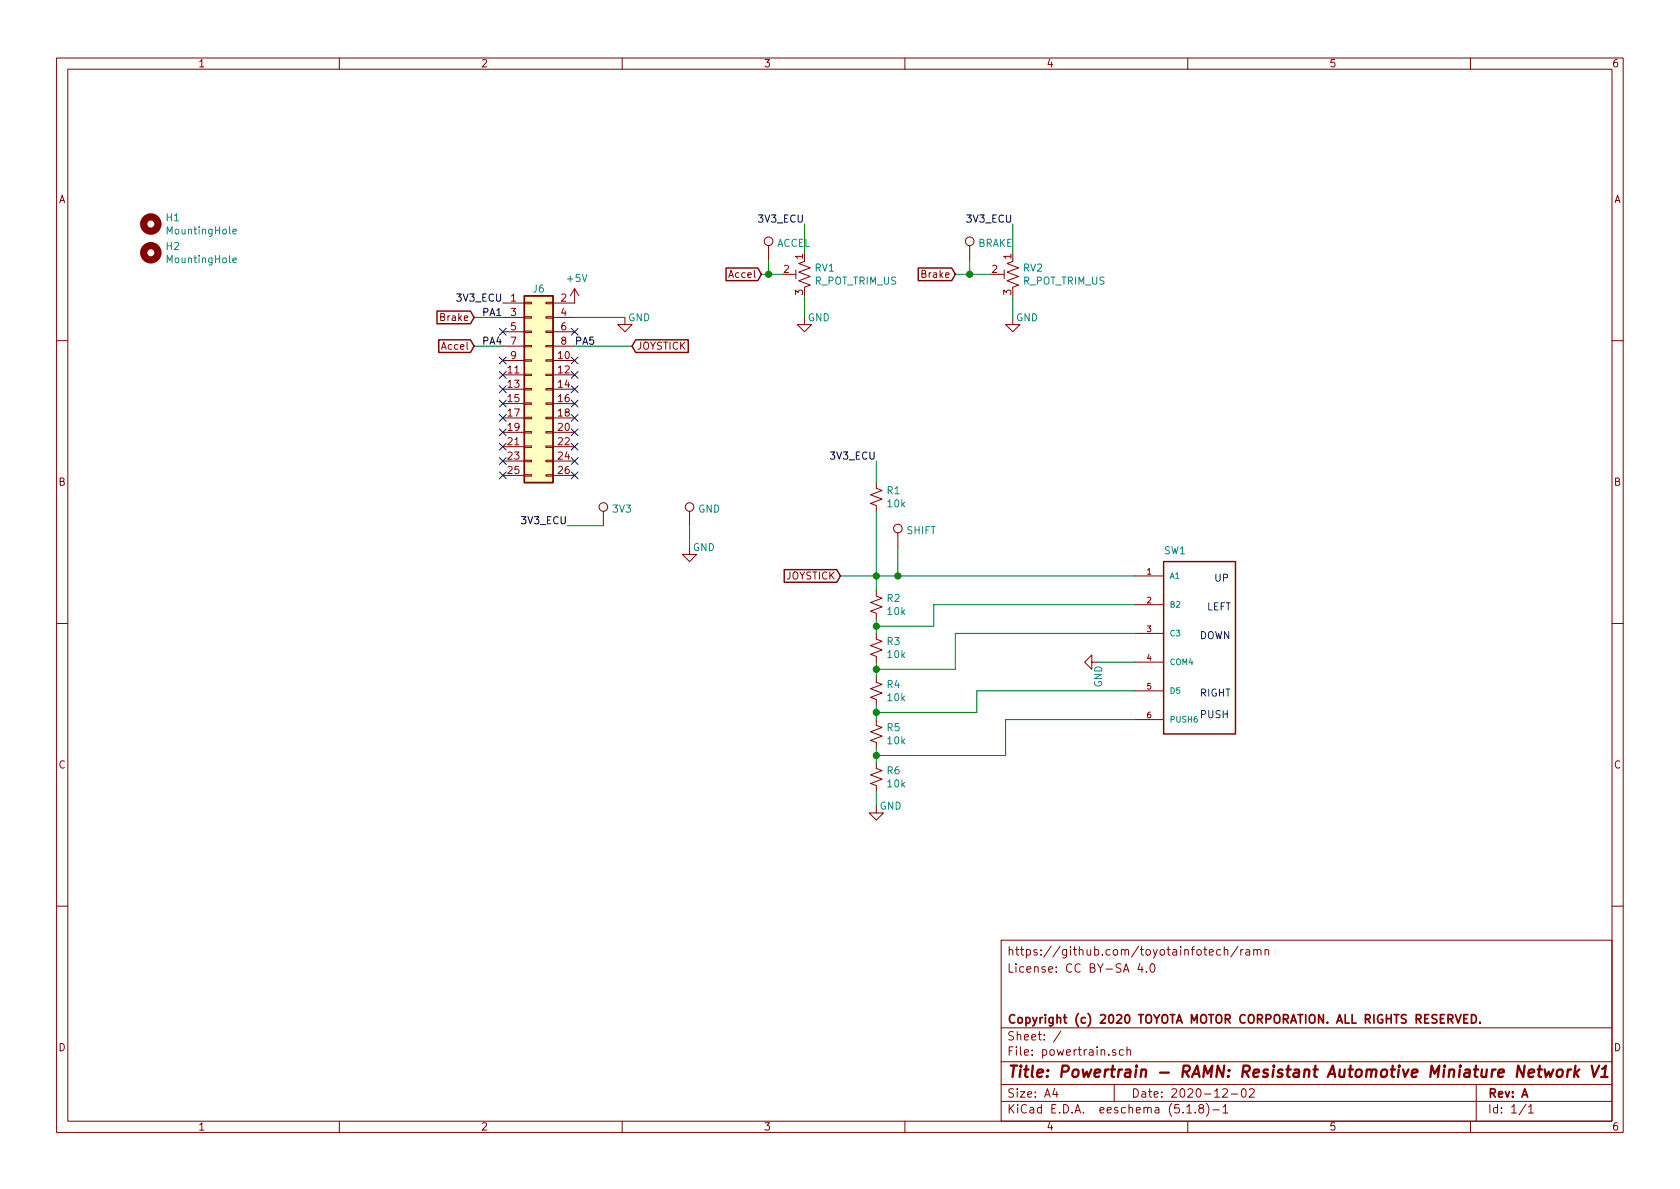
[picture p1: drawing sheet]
EESchema Schematic File Version 4
EELAYER 30 0
EELAYER END
$Descr A4 11693 8268
encoding utf-8
Sheet 1 1
Title "Powertrain - RAMN: Resistant Automotive Miniature Network V1"
Date "2020-12-02"
Rev "A"
Comp "Copyright (c) 2020 TOYOTA MOTOR CORPORATION. ALL RIGHTS RESERVED."
Comment1 ""
Comment2 ""
Comment3 "License: CC BY-SA 4.0"
Comment4 "https://github.com/toyotainfotech/ramn"
$EndDescr
$Comp
L Connector_Generic:Conn_02x13_Odd_Even J6
U 1 1
P 3700 2700
F 0 "J6" H 3750 3400 50  0000 C CNN
F 1 " " H 3750 3226 50  0000 C CNN
F 2 "Connector_PinSocket_2.54mm:PinSocket_2x13_P2.54mm_Vertical" H 3700 2700 50  0001 C CNN
F 3 "~" H 3700 2700 50  0001 C CNN
	1    3700 2700
	1    0    0    -1  
$EndComp
Text Label 4000 2400 0    50   ~ 0
PA5
Wire Wire Line
	4000 2200 4350 2200
$Comp
L power:GND #PWR0101
U 1 1
P 4350 2200
AR Path="/5D9A7138" Ref="#PWR0101"  Part="1" 
AR Path="/5D8BFFCE/5D9A7138" Ref="#PWR?"  Part="1" 
AR Path="/5D815E09/5D9A7138" Ref="#PWR?"  Part="1" 
AR Path="/5D8EDE42/5D9A7138" Ref="#PWR?"  Part="1" 
F 0 "#PWR0101" H 4350 1950 50  0001 C CNN
F 1 "GND" H 4450 2200 50  0000 C CNN
F 2 "" H 4350 2200 50  0001 C CNN
F 3 "" H 4350 2200 50  0001 C CNN
	1    4350 2200
	1    0    0    -1  
$EndComp
$Comp
L power:+5V #PWR?
U 1 1
P 4000 2100
AR Path="/5D8BFFCE/5D9A713E" Ref="#PWR?"  Part="1" 
AR Path="/5D815E09/5D9A713E" Ref="#PWR?"  Part="1" 
AR Path="/5D8EDE42/5D9A713E" Ref="#PWR?"  Part="1" 
AR Path="/5D7DEA89/5D9A713E" Ref="#PWR?"  Part="1" 
AR Path="/5D9A713E" Ref="#PWR0102"  Part="1" 
F 0 "#PWR0102" H 4000 1950 50  0001 C CNN
F 1 "+5V" H 4015 2273 50  0000 C CNN
F 2 "" H 4000 2100 50  0001 C CNN
F 3 "" H 4000 2100 50  0001 C CNN
	1    4000 2100
	1    0    0    -1  
$EndComp
Text Label 3500 2200 2    50   ~ 0
PA1
Text Label 3500 2400 2    50   ~ 0
PA4
$Comp
L Mechanical:MountingHole H1
U 1 1
P 1050 1550
F 0 "H1" H 1150 1596 50  0000 L CNN
F 1 "MountingHole" H 1150 1505 50  0000 L CNN
F 2 "MountingHole:MountingHole_3.2mm_M3_ISO7380" H 1050 1550 50  0001 C CNN
F 3 "~" H 1050 1550 50  0001 C CNN
	1    1050 1550
	1    0    0    -1  
$EndComp
$Comp
L Mechanical:MountingHole H2
U 1 1
P 1050 1750
F 0 "H2" H 1150 1796 50  0000 L CNN
F 1 "MountingHole" H 1150 1705 50  0000 L CNN
F 2 "MountingHole:MountingHole_3.2mm_M3_ISO7380" H 1050 1750 50  0001 C CNN
F 3 "~" H 1050 1750 50  0001 C CNN
	1    1050 1750
	1    0    0    -1  
$EndComp
$Comp
L Device:R_POT_TRIM_US RV1
U 1 1
P 5600 1900
F 0 "RV1" H 5532 1946 50  0000 R CNN
F 1 "R_POT_TRIM_US" H 5532 1855 50  0000 R CNN
F 2 "Potentiometer_THT:Potentiometer_Bourns_PTA1543_Single_Slide" H 5600 1900 50  0001 C CNN
F 3 "~" H 5600 1900 50  0001 C CNN
	1    5600 1900
	-1   0    0    -1  
$EndComp
$Comp
L power:GND #PWR0103
U 1 1
P 5600 2200
AR Path="/5D810409" Ref="#PWR0103"  Part="1" 
AR Path="/5D8BFFCE/5D810409" Ref="#PWR?"  Part="1" 
AR Path="/5D815E09/5D810409" Ref="#PWR?"  Part="1" 
AR Path="/5D8EDE42/5D810409" Ref="#PWR?"  Part="1" 
F 0 "#PWR0103" H 5600 1950 50  0001 C CNN
F 1 "GND" H 5700 2200 50  0000 C CNN
F 2 "" H 5600 2200 50  0001 C CNN
F 3 "" H 5600 2200 50  0001 C CNN
	1    5600 2200
	1    0    0    -1  
$EndComp
Wire Wire Line
	5600 2050 5600 2200
Text Label 5600 1550 2    50   ~ 0
3V3_ECU
Wire Wire Line
	5600 1550 5600 1750
$Comp
L Device:R_POT_TRIM_US RV2
U 1 1
P 7050 1900
F 0 "RV2" H 6982 1946 50  0000 R CNN
F 1 "R_POT_TRIM_US" H 6982 1855 50  0000 R CNN
F 2 "Potentiometer_THT:Potentiometer_Bourns_PTA1543_Single_Slide" H 7050 1900 50  0001 C CNN
F 3 "~" H 7050 1900 50  0001 C CNN
	1    7050 1900
	-1   0    0    -1  
$EndComp
$Comp
L power:GND #PWR0104
U 1 1
P 7050 2200
AR Path="/5D8112F3" Ref="#PWR0104"  Part="1" 
AR Path="/5D8BFFCE/5D8112F3" Ref="#PWR?"  Part="1" 
AR Path="/5D815E09/5D8112F3" Ref="#PWR?"  Part="1" 
AR Path="/5D8EDE42/5D8112F3" Ref="#PWR?"  Part="1" 
F 0 "#PWR0104" H 7050 1950 50  0001 C CNN
F 1 "GND" H 7150 2200 50  0000 C CNN
F 2 "" H 7050 2200 50  0001 C CNN
F 3 "" H 7050 2200 50  0001 C CNN
	1    7050 2200
	1    0    0    -1  
$EndComp
Wire Wire Line
	7050 2050 7050 2200
Text Label 7050 1550 2    50   ~ 0
3V3_ECU
Wire Wire Line
	7050 1550 7050 1750
Text GLabel 6650 1900 0    50   Input ~ 0
Brake
Text GLabel 5300 1900 0    50   Input ~ 0
Accel
Wire Wire Line
	5300 1900 5350 1900
Connection ~ 6100 4000
Text GLabel 3300 2200 0    50   Input ~ 0
Brake
Wire Wire Line
	3500 2200 3300 2200
Text GLabel 3300 2400 0    50   Input ~ 0
Accel
Wire Wire Line
	3300 2400 3500 2400
Text GLabel 4400 2400 2    50   Input ~ 0
JOYSTICK
Wire Wire Line
	4000 2400 4400 2400
NoConn ~ 3500 2300
NoConn ~ 3500 2500
NoConn ~ 3500 2600
NoConn ~ 3500 2700
NoConn ~ 3500 2800
NoConn ~ 3500 2900
NoConn ~ 3500 3000
NoConn ~ 3500 3100
NoConn ~ 3500 3200
NoConn ~ 3500 3300
NoConn ~ 4000 3300
NoConn ~ 4000 3200
NoConn ~ 4000 3100
NoConn ~ 4000 3000
NoConn ~ 4000 2900
NoConn ~ 4000 2800
NoConn ~ 4000 2700
NoConn ~ 4000 2600
NoConn ~ 4000 2500
NoConn ~ 4000 2300
$Comp
L power:GND #PWR0110
U 1 1
P 4800 3800
AR Path="/5DF8242C" Ref="#PWR0110"  Part="1" 
AR Path="/5D8BFFCE/5DF8242C" Ref="#PWR?"  Part="1" 
AR Path="/5D815E09/5DF8242C" Ref="#PWR?"  Part="1" 
AR Path="/5D8EDE42/5DF8242C" Ref="#PWR?"  Part="1" 
F 0 "#PWR0110" H 4800 3550 50  0001 C CNN
F 1 "GND" H 4900 3800 50  0000 C CNN
F 2 "" H 4800 3800 50  0001 C CNN
F 3 "" H 4800 3800 50  0001 C CNN
	1    4800 3800
	1    0    0    -1  
$EndComp
Text Label 3950 3650 2    50   ~ 0
3V3_ECU
Wire Wire Line
	3950 3650 4200 3650
Wire Wire Line
	4800 3650 4800 3800
Wire Wire Line
	5350 1800 5350 1900
Connection ~ 5350 1900
Wire Wire Line
	5350 1900 5450 1900
Wire Wire Line
	6650 1900 6750 1900
Wire Wire Line
	6750 1800 6750 1900
Connection ~ 6750 1900
Wire Wire Line
	6750 1900 6900 1900
Text Label 3500 2100 2    50   ~ 0
3V3_ECU
$Comp
L power:GND #PWR0105
U 1 1
P 6100 5600
AR Path="/5FC08D43" Ref="#PWR0105"  Part="1" 
AR Path="/5D8BFFCE/5FC08D43" Ref="#PWR?"  Part="1" 
AR Path="/5D815E09/5FC08D43" Ref="#PWR?"  Part="1" 
AR Path="/5D8EDE42/5FC08D43" Ref="#PWR?"  Part="1" 
F 0 "#PWR0105" H 6100 5350 50  0001 C CNN
F 1 "GND" H 6200 5600 50  0000 C CNN
F 2 "" H 6100 5600 50  0001 C CNN
F 3 "" H 6100 5600 50  0001 C CNN
	1    6100 5600
	1    0    0    -1  
$EndComp
Text Notes 8450 4050 0    50   ~ 0
UP
Text Notes 8400 4250 0    50   ~ 0
LEFT
Text Notes 8350 4450 0    50   ~ 0
DOWN
Text Notes 8350 4850 0    50   ~ 0
RIGHT
Text Notes 8350 5000 0    50   ~ 0
PUSH
Wire Wire Line
	6100 4000 6100 4100
Wire Wire Line
	6100 4300 6100 4350
Wire Wire Line
	6100 4350 6500 4350
Wire Wire Line
	6500 4350 6500 4200
Wire Wire Line
	6500 4200 7900 4200
Connection ~ 6100 4350
Wire Wire Line
	6100 4350 6100 4400
Wire Wire Line
	6650 4400 7900 4400
Wire Wire Line
	6100 4700 6100 4650
Wire Wire Line
	6100 4650 6650 4650
Wire Wire Line
	6650 4650 6650 4400
Connection ~ 6100 4650
Wire Wire Line
	6100 4650 6100 4600
Wire Wire Line
	7900 4800 6800 4800
Wire Wire Line
	6800 4800 6800 4950
Wire Wire Line
	6800 4950 6100 4950
Wire Wire Line
	6100 4950 6100 4900
Wire Wire Line
	6100 5000 6100 4950
Connection ~ 6100 4950
Wire Wire Line
	6100 5300 6100 5250
Wire Wire Line
	6100 5250 7000 5250
Wire Wire Line
	7000 5250 7000 5000
Wire Wire Line
	7000 5000 7900 5000
Connection ~ 6100 5250
Wire Wire Line
	6100 5250 6100 5200
Wire Wire Line
	6100 5600 6100 5500
$Comp
L Connector:TestPoint BRAKE
U 1 1
P 6750 1800
F 0 "BRAKE" H 6808 1918 50  0000 L CNN
F 1 "TestPoint" H 6808 1827 50  0001 L CNN
F 2 "TestPoint:TestPoint_Loop_D2.54mm_Drill1.5mm_Beaded" H 6950 1800 50  0001 C CNN
F 3 "~" H 6950 1800 50  0001 C CNN
	1    6750 1800
	1    0    0    -1  
$EndComp
$Comp
L Connector:TestPoint ACCEL
U 1 1
P 5350 1800
F 0 "ACCEL" H 5408 1918 50  0000 L CNN
F 1 "TestPoint" H 5408 1827 50  0001 L CNN
F 2 "TestPoint:TestPoint_Loop_D2.54mm_Drill1.5mm_Beaded" H 5550 1800 50  0001 C CNN
F 3 "~" H 5550 1800 50  0001 C CNN
	1    5350 1800
	1    0    0    -1  
$EndComp
$Comp
L Connector:TestPoint 3V3
U 1 1
P 4200 3650
F 0 "3V3" H 4258 3768 50  0000 L CNN
F 1 "TestPoint" H 4258 3677 50  0001 L CNN
F 2 "TestPoint:TestPoint_Loop_D2.54mm_Drill1.5mm_Beaded" H 4400 3650 50  0001 C CNN
F 3 "~" H 4400 3650 50  0001 C CNN
	1    4200 3650
	1    0    0    -1  
$EndComp
$Comp
L Device:R_Small_US R6
U 1 1
P 6100 5400
F 0 "R6" H 6168 5446 50  0000 L CNN
F 1 "10k" H 6168 5355 50  0000 L CNN
F 2 "Resistor_SMD:R_0603_1608Metric" H 6100 5400 50  0001 C CNN
F 3 "~" H 6100 5400 50  0001 C CNN
	1    6100 5400
	1    0    0    -1  
$EndComp
$Comp
L Device:R_Small_US R5
U 1 1
P 6100 5100
F 0 "R5" H 6168 5146 50  0000 L CNN
F 1 "10k" H 6168 5055 50  0000 L CNN
F 2 "Resistor_SMD:R_0603_1608Metric" H 6100 5100 50  0001 C CNN
F 3 "~" H 6100 5100 50  0001 C CNN
	1    6100 5100
	1    0    0    -1  
$EndComp
$Comp
L Device:R_Small_US R4
U 1 1
P 6100 4800
F 0 "R4" H 6168 4846 50  0000 L CNN
F 1 "10k" H 6168 4755 50  0000 L CNN
F 2 "Resistor_SMD:R_0603_1608Metric" H 6100 4800 50  0001 C CNN
F 3 "~" H 6100 4800 50  0001 C CNN
	1    6100 4800
	1    0    0    -1  
$EndComp
$Comp
L Device:R_Small_US R3
U 1 1
P 6100 4500
F 0 "R3" H 6168 4546 50  0000 L CNN
F 1 "10k" H 6168 4455 50  0000 L CNN
F 2 "Resistor_SMD:R_0603_1608Metric" H 6100 4500 50  0001 C CNN
F 3 "~" H 6100 4500 50  0001 C CNN
	1    6100 4500
	1    0    0    -1  
$EndComp
$Comp
L Device:R_Small_US R2
U 1 1
P 6100 4200
F 0 "R2" H 6168 4246 50  0000 L CNN
F 1 "10k" H 6168 4155 50  0000 L CNN
F 2 "Resistor_SMD:R_0603_1608Metric" H 6100 4200 50  0001 C CNN
F 3 "~" H 6100 4200 50  0001 C CNN
	1    6100 4200
	1    0    0    -1  
$EndComp
$Comp
L SKQUAAA010:SKQUAAA010 SW1
U 1 1
P 8700 4200
F 0 "SW1" H 8100 4550 50  0000 L BNN
F 1 "SKQUAAA010" H 8700 4200 50  0001 L BNN
F 2 "SKQUAAA010" H 8700 4200 50  0001 L BNN
F 3 "" H 8700 4200 50  0001 L BNN
	1    8700 4200
	1    0    0    -1  
$EndComp
Wire Wire Line
	5850 4000 6100 4000
Wire Wire Line
	6100 3200 6100 3350
Text Label 6100 3200 2    50   ~ 0
3V3_ECU
Wire Wire Line
	6250 4000 7900 4000
Wire Wire Line
	6250 4000 6100 4000
Connection ~ 6250 4000
Wire Wire Line
	6250 3800 6250 4000
$Comp
L Connector:TestPoint SHIFT
U 1 1
P 6250 3800
F 0 "SHIFT" H 6308 3918 50  0000 L CNN
F 1 "TestPoint" H 6308 3827 50  0001 L CNN
F 2 "TestPoint:TestPoint_Loop_D2.54mm_Drill1.5mm_Beaded" H 6450 3800 50  0001 C CNN
F 3 "~" H 6450 3800 50  0001 C CNN
	1    6250 3800
	1    0    0    -1  
$EndComp
$Comp
L Device:R_Small_US R1
U 1 1
P 6100 3450
F 0 "R1" H 6168 3496 50  0000 L CNN
F 1 "10k" H 6168 3405 50  0000 L CNN
F 2 "Resistor_SMD:R_0603_1608Metric" H 6100 3450 50  0001 C CNN
F 3 "~" H 6100 3450 50  0001 C CNN
	1    6100 3450
	1    0    0    -1  
$EndComp
Wire Wire Line
	7650 4600 7900 4600
$Comp
L power:GND #PWR0106
U 1 1
P 7650 4600
AR Path="/5FC2DAB8" Ref="#PWR0106"  Part="1" 
AR Path="/5D8BFFCE/5FC2DAB8" Ref="#PWR?"  Part="1" 
AR Path="/5D815E09/5FC2DAB8" Ref="#PWR?"  Part="1" 
AR Path="/5D8EDE42/5FC2DAB8" Ref="#PWR?"  Part="1" 
F 0 "#PWR0106" H 7650 4350 50  0001 C CNN
F 1 "GND" H 7750 4600 50  0000 C CNN
F 2 "" H 7650 4600 50  0001 C CNN
F 3 "" H 7650 4600 50  0001 C CNN
	1    7650 4600
	0    1    1    0   
$EndComp
Text GLabel 5850 4000 0    50   Input ~ 0
JOYSTICK
Wire Wire Line
	6100 4000 6100 3550
$Comp
L Connector:TestPoint GND
U 1 1
P 4800 3650
F 0 "GND" H 4858 3768 50  0000 L CNN
F 1 "TestPoint" H 4858 3677 50  0001 L CNN
F 2 "TestPoint:TestPoint_Loop_D2.54mm_Drill1.5mm_Beaded" H 5000 3650 50  0001 C CNN
F 3 "~" H 5000 3650 50  0001 C CNN
	1    4800 3650
	1    0    0    -1  
$EndComp
$EndSCHEMATC
